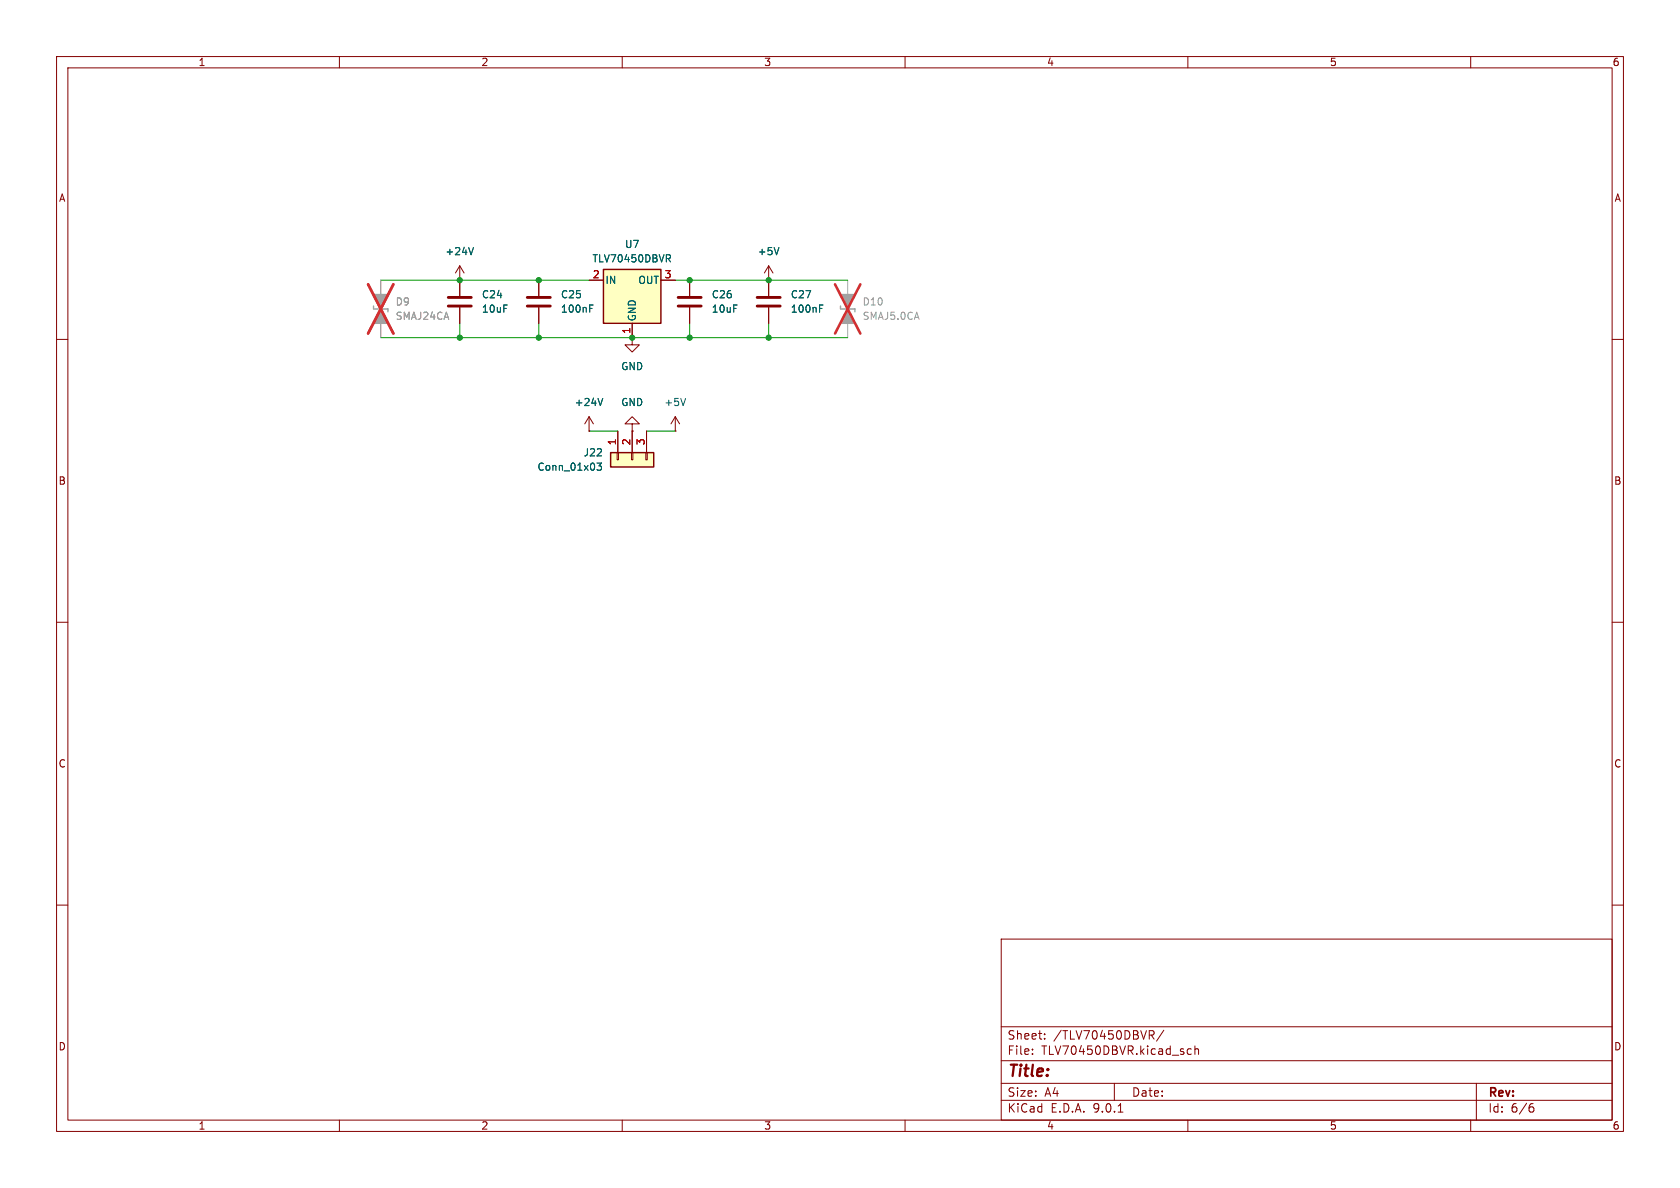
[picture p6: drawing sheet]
<svg xmlns="http://www.w3.org/2000/svg" width="297mm" height="210mm" viewBox="0 0 297 210" stroke-linecap="round" stroke-linejoin="round" font-family="sans-serif">
<g fill="none" stroke="#840000" stroke-width=".18">
<path d="M10 10h277v190h-277zM12 12h273v186h-273zM60 10v2M110 10v2M160 10v2M210 10v2M260 10v2M81.3 49.5h.1M81.3 47l-.8 1.3M81.3 47l.7 1.3M81.3 47v2.5M111.8 59.7v1.3h1.2l-1.2 1.2-1.3-1.2h1.3"/>
<path d="M111.8 59.7h.1M10 60h2M104.1 76.2h.1M104.1 73.7l-.7 1.2M104.1 73.7l.8 1.2M104.1 73.7v2.5M111.8 74.9h1.2l-1.2-1.2-1.3 1.2h1.3v1.3M111.8 76.2h.1M119.4 76.2h.1M119.4 73.7l-.8 1.2M119.4 73.7l.7 1.2M119.4 73.7v2.5"/>
<path d="M285 60h2M10 110h2M285 110h2M10 160h2M177 166h108v32h-108zM285 160h2M60 198v2M110 198v2M160 198v2M177 194.5h108M177 191.5h108M177 187.5h108"/>
<path d="M177 181.5h108M182.5 186.3v.1M182.5 185.5v.1M184.7 183.6v.1M184.7 182.8v.1M197 191.5v3M197.7 196.6h.8M203.2 182.2h.5l.3 .3-.1 .4-.7 .1M203.5 183l.5 .7M205.7 182.1l-1.2 2M210 186.3l.2 .1 .4-.1M210 198v2"/>
<path d="M210.6 185.5l-.4-.1-.2 .1M211.2 185.5l.3-.1 .3 .1 .1 .9M211.2 184.9v1.5M260 198v2M261 191.5v6.5M270.6 195.7h.4l.2 .3-.1 .5-.5 .1M271 195.1l-.4 .1"/>
</g>
<path d="M83.7 43.8l-.4 1.2M106.6 70.4l-.5 1.3M121.2 70.4l-.4 1.3" fill="none" stroke="#006464" stroke-width=".18"/>
<path d="M66 54.1v.5h2.6v.5" fill="none" stroke="#a1a1a1" stroke-width=".25"/>
<g fill="#a1a1a1" stroke="#a1a1a1" stroke-width=".25">
<path d="M67.3 54.6l1.3 2.6h-2.6z"/>
<path d="M66 52.1h2.6l-1.3 2.5z"/>
</g>
<path d="M67.3 49.5v2.6M67.3 53.3v2.6M67.3 57.2v2.5" fill="none" stroke="#a1a1a1" stroke-width=".18"/>
<path d="M65.1 50.3l4.4 8.7M69.5 50.3l-4.4 8.7" fill="none" stroke="#e12e31" stroke-width=".46"/>
<path d="M107.9 80h7.7v2.6h-7.7z" fill="#ffffc2"/>
<path d="M107.9 80h7.7v2.6h-7.7z" fill="none" stroke="#840000" stroke-width=".25"/>
<path d="M135.9 49.5v2.8M135.9 54.4v2.8M109.2 76.2v3.8M111.8 76.2v3.8M114.3 76.2v3.8M109.1 80h.2v1.3h-.2zM111.6 80h.3v1.3h-.3zM114.2 80h.2v1.3h-.2z" fill="none" stroke="#840000" stroke-width=".18"/>
<path d="M144.9 54.5h.4M144.9 53.9h.6M105.5 81.9h.8l-.4 .4 .4 .2v.5l-.2 .1-.6-.1" fill="none" stroke="#006464" stroke-width=".18"/>
<path d="M133.9 52.6h4M133.9 54.1h4" fill="none" stroke="#840000" stroke-width=".51"/>
<path d="M148.6 54.1v.5h2.5v.5" fill="none" stroke="#a1a1a1" stroke-width=".25"/>
<g fill="#a1a1a1" stroke="#a1a1a1" stroke-width=".25">
<path d="M149.9 54.6l1.2 2.6h-2.5z"/>
<path d="M148.6 52.1h2.5l-1.2 2.5z"/>
</g>
<path d="M149.9 49.5v2.6M149.9 53.3v2.6M149.9 57.2v2.5" fill="none" stroke="#a1a1a1" stroke-width=".18"/>
<path d="M147.6 50.3l4.5 8.7M152.1 50.3l-4.5 8.7" fill="none" stroke="#e12e31" stroke-width=".46"/>
<path d="M106.7 47.6h10.1v9.6h-10.1z" fill="#ffffc2"/>
<path d="M106.7 47.6h10.1v9.6h-10.1z" fill="none" stroke="#840000" stroke-width=".25"/>
<g fill="none" stroke="#840000" stroke-width=".18">
<path d="M81.3 49.5h.1M81.3 49.5v2.8M81.3 54.4v2.8M95.2 49.5v2.8M95.2 54.4v2.8M104.1 49.5h2.6M111.8 59.7h.1M111.8 57.2v2.5M116.8 49.5h2.6M121.9 49.5v2.8M121.9 54.4v2.8M135.9 49.5h.1"/>
<path d="M135.9 47l-.8 1.3M135.9 47l.8 1.3M135.9 47v5.3M135.9 54.4v2.8M104.1 76.2h.1M109.2 76.2v3.8M111.8 76.2h.1M111.8 76.2v3.8M114.3 76.2v3.8"/>
</g>
<path d="M83.7 43.8l-.4 1.2M104.3 54.5h.4M104.3 53.9h.6M117.8 45h.5l.2 .3-.1 .3-.6 .1M118.1 45.7l.4 .6M137.7 43.8l-.4 1.2M144.9 54.5h.4M144.9 53.9h.6M106.6 70.4l-.5 1.3M105.5 81.9h.8l-.4 .4 .4 .2v.5l-.2 .1-.6-.1" fill="none" stroke="#006464" stroke-width=".18"/>
<path d="M79.2 52.6h4.1M79.2 54.1h4.1M93.2 52.6h4.1M93.2 54.1h4.1M119.9 52.6h4.1M119.9 54.1h4.1" fill="none" stroke="#840000" stroke-width=".51"/>
<path d="M67.3 59.7h82.6M67.3 49.5h36.8M81.3 57.2v2.5M95.2 57.2v2.5M119.4 49.5h30.5M121.9 57.2v2.5M135.9 57.2v2.5M104.1 76.2h5.1M114.3 76.2h5.1" fill="none" stroke="#009600" stroke-width=".18"/>
<path d="M67.3 49.5v2.6M67.3 57.2v2.5" fill="none" stroke="#a1a1a1" stroke-width=".18"/>
<path d="M65.1 50.3l4.4 8.7M69.5 50.3l-4.4 8.7" fill="none" stroke="#e12e31" stroke-width=".46"/>
<g fill="#009600" stroke="#009600" stroke-width=".18">
<circle cx="81.3" cy="49.5" r=".46"/>
<circle cx="81.3" cy="59.7" r=".46"/>
<circle cx="135.9" cy="49.5" r=".46"/>
<circle cx="135.9" cy="59.7" r=".46"/>
<circle cx="121.9" cy="59.7" r=".46"/>
<circle cx="111.8" cy="59.7" r=".46"/>
<circle cx="95.2" cy="49.5" r=".46"/>
<circle cx="95.2" cy="59.7" r=".46"/>
<circle cx="121.9" cy="49.5" r=".46"/>
</g>
<text font-size="2.8" fill="#840000" x="178" y="190.9">Title:</text>
<g font-size="2.1" fill="#840000">
<text x="178" y="184">Sheet:</text>
<text x="186.2" y="184">/TLV70450DBVR/</text>
<text x="178" y="186.7">File:</text>
<text x="184.1" y="186.7">TLV70450DBVR.kicad_sch</text>
<text x="178" y="196.9">KiCad</text>
<text x="178" y="194.1">Size:</text>
<text x="184.7" y="194.1">A4</text>
<text x="185.7" y="196.9">E.D.A.</text>
<text x="193.3" y="196.9">9.0.1</text>
<text x="200" y="194.1">Date:</text>
<text x="263" y="194.3">Rev:</text>
<text x="263" y="196.9">Id:</text>
<text x="267.1" y="196.9">6/6</text>
</g>
<g font-size="1.8" fill="#840000">
<text x="35" y="11.9">1</text>
<text x="85" y="11.9">2</text>
<text x="135" y="11.9">3</text>
<text x="185" y="11.9">4</text>
<text x="235" y="11.9">5</text>
<text x="285" y="11.9">6</text>
<text x="10.3" y="35.9">A</text>
<text x="285.3" y="35.9">A</text>
<text x="10.3" y="85.9">B</text>
<text x="285.3" y="85.9">B</text>
<text x="10.3" y="135.9">C</text>
<text x="285.3" y="135.9">C</text>
<text x="10.3" y="185.9">D</text>
<text x="285.3" y="185.9">D</text>
<text x="35" y="199.9">1</text>
<text x="85" y="199.9">2</text>
<text x="135" y="199.9">3</text>
<text x="185" y="199.9">4</text>
<text x="235" y="199.9">5</text>
<text x="285" y="199.9">6</text>
</g>
<g font-size="1.8" fill="#006464">
<text x="78.6" y="45.3">+24V</text>
<text x="104.6" y="46.6">TLV70450DBVR</text>
<text x="110.4" y="44">U7</text>
<text x="133.9" y="45.3">+5V</text>
<text x="85.1" y="52.9">C24</text>
<text x="99.1" y="52.9">C25</text>
<text x="106.9" y="50.4">IN</text>
<text x="112.8" y="50.4">OUT</text>
<text x="125.7" y="52.9">C26</text>
<text x="139.7" y="52.9">C27</text>
<text x="85.1" y="55.5">10uF</text>
<text x="99.1" y="55.5">100nF</text>
<text x="112.6" y="56.9" transform="rotate(-90 112.6 56.9)">GND</text>
<text x="125.7" y="55.5">10uF</text>
<text x="139.7" y="55.5">100nF</text>
<text x="109.7" y="65.6">GND</text>
<text x="101.5" y="72">+24V</text>
<text x="109.7" y="72">GND</text>
<text x="117.3" y="72">+5V</text>
<text x="94.9" y="83.4">Conn_01x03</text>
<text x="103.1" y="80.9">J22</text>
</g>
<g font-size="1.8" fill="#a90000">
<text x="104.7" y="49.3">2</text>
<text x="117.4" y="49.3">3</text>
<text x="111.5" y="59.1" transform="rotate(-90 111.5 59.1)">1</text>
<text x="109" y="78.8" transform="rotate(-90 109 78.8)">1</text>
<text x="111.5" y="78.8" transform="rotate(-90 111.5 78.8)">2</text>
<text x="114" y="78.8" transform="rotate(-90 114 78.8)">3</text>
</g>
<g font-size="1.8" fill="#989898">
<text x="69.9" y="54.2">D9</text>
<text x="69.9" y="56.7">SMAJ24CA</text>
<text x="152.4" y="56.7">SMAJ5.0CA</text>
<text x="152.4" y="54.2">D10</text>
</g>
</svg>
